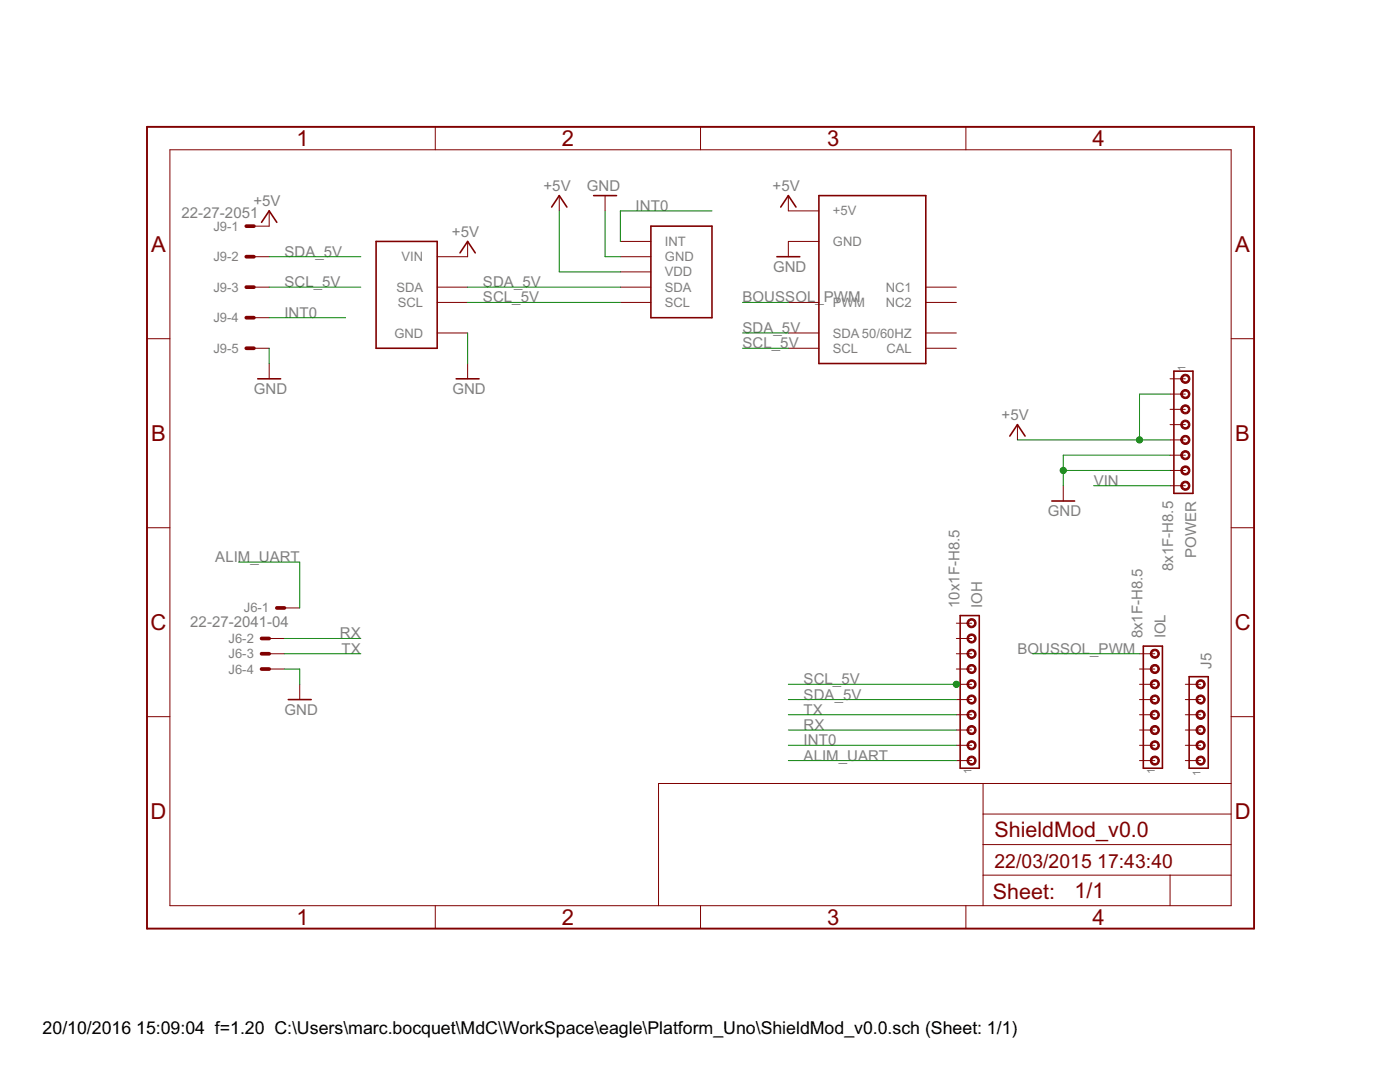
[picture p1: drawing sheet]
<?xml version="1.0" encoding="utf-8"?>
<!DOCTYPE eagle SYSTEM "eagle.dtd">
<eagle version="7.2.0">
<drawing>
<settings>
<setting alwaysvectorfont="no"/>
<setting verticaltext="up"/>
</settings>
<grid distance="0.1" unitdist="inch" unit="inch" style="lines" multiple="1" display="no" altdistance="0.01" altunitdist="inch" altunit="inch"/>
<schematic xreflabel="%F%N/%S.%C%R" xrefpart="/%S.%C%R">
<libraries>
<library name="supply1">
<symbols>
<symbol name="+5V">
<wire x1="1.27" y1="-1.905" x2="0" y2="0" width="0.254" layer="94"/>
<wire x1="0" y1="0" x2="-1.27" y2="-1.905" width="0.254" layer="94"/>
<text x="-2.54" y="-5.08" size="1.778" layer="96" rot="R90">&gt;VALUE</text>
<pin name="+5V" x="0" y="-2.54" visible="off" length="short" direction="sup" rot="R90"/>
</symbol>
<symbol name="GND">
<wire x1="-1.905" y1="0" x2="1.905" y2="0" width="0.254" layer="94"/>
<text x="-2.54" y="-2.54" size="1.778" layer="96">&gt;VALUE</text>
<pin name="GND" x="0" y="2.54" visible="off" length="short" direction="sup" rot="R270"/>
</symbol>
</symbols>
<devicesets>
<deviceset name="+5V" prefix="P+">
<gates>
<gate name="1" symbol="+5V" x="0" y="0"/>
</gates>
<devices>
<device name="">
<technologies>
<technology name=""/>
</technologies>
</device>
</devices>
</deviceset>
<deviceset name="GND" prefix="GND">
<gates>
<gate name="1" symbol="GND" x="0" y="0"/>
</gates>
<devices>
<device name="">
<technologies>
<technology name=""/>
</technologies>
</device>
</devices>
</deviceset>
</devicesets>
</library>
<library name="LibPerso">
<symbols>
<symbol name="MTA-1_8">
<wire x1="-8.89" y1="1.27" x2="-8.89" y2="-1.905" width="0.254" layer="94"/>
<wire x1="11.43" y1="-1.905" x2="-8.89" y2="-1.905" width="0.254" layer="94"/>
<wire x1="11.43" y1="-1.905" x2="11.43" y2="1.27" width="0.254" layer="94"/>
<wire x1="-8.89" y1="1.27" x2="11.43" y2="1.27" width="0.254" layer="94"/>
<circle x="-7.62" y="0" radius="0.635" width="0.254" layer="94"/>
<circle x="-5.08" y="0" radius="0.635" width="0.254" layer="94"/>
<circle x="-2.54" y="0" radius="0.635" width="0.254" layer="94"/>
<circle x="0" y="0" radius="0.635" width="0.254" layer="94"/>
<circle x="2.54" y="0" radius="0.635" width="0.254" layer="94"/>
<circle x="5.08" y="0" radius="0.635" width="0.254" layer="94"/>
<circle x="7.62" y="0" radius="0.635" width="0.254" layer="94"/>
<circle x="10.16" y="0" radius="0.635" width="0.254" layer="94"/>
<text x="12.7" y="0" size="1.778" layer="95">&gt;NAME</text>
<text x="12.7" y="-3.81" size="1.778" layer="96">&gt;VALUE</text>
<text x="-8.89" y="0" size="1.27" layer="95" rot="R180">1</text>
<pin name="1" x="-7.62" y="-2.54" visible="off" length="short" direction="pas" rot="R90"/>
<pin name="2" x="-5.08" y="-2.54" visible="off" length="short" direction="pas" rot="R90"/>
<pin name="3" x="-2.54" y="-2.54" visible="off" length="short" direction="pas" rot="R90"/>
<pin name="4" x="0" y="-2.54" visible="off" length="short" direction="pas" rot="R90"/>
<pin name="5" x="2.54" y="-2.54" visible="off" length="short" direction="pas" rot="R90"/>
<pin name="6" x="5.08" y="-2.54" visible="off" length="short" direction="pas" rot="R90"/>
<pin name="7" x="7.62" y="-2.54" visible="off" length="short" direction="pas" rot="R90"/>
<pin name="8" x="10.16" y="-2.54" visible="off" length="short" direction="pas" rot="R90"/>
</symbol>
<symbol name="MTA-1_10">
<wire x1="-11.43" y1="1.27" x2="-11.43" y2="-1.905" width="0.254" layer="94"/>
<wire x1="13.97" y1="-1.905" x2="-11.43" y2="-1.905" width="0.254" layer="94"/>
<wire x1="13.97" y1="-1.905" x2="13.97" y2="1.27" width="0.254" layer="94"/>
<wire x1="-11.43" y1="1.27" x2="13.97" y2="1.27" width="0.254" layer="94"/>
<circle x="-10.16" y="0" radius="0.635" width="0.254" layer="94"/>
<circle x="-7.62" y="0" radius="0.635" width="0.254" layer="94"/>
<circle x="-5.08" y="0" radius="0.635" width="0.254" layer="94"/>
<circle x="-2.54" y="0" radius="0.635" width="0.254" layer="94"/>
<circle x="0" y="0" radius="0.635" width="0.254" layer="94"/>
<circle x="2.54" y="0" radius="0.635" width="0.254" layer="94"/>
<circle x="5.08" y="0" radius="0.635" width="0.254" layer="94"/>
<circle x="7.62" y="0" radius="0.635" width="0.254" layer="94"/>
<circle x="10.16" y="0" radius="0.635" width="0.254" layer="94"/>
<circle x="12.7" y="0" radius="0.635" width="0.254" layer="94"/>
<text x="15.24" y="0" size="1.778" layer="95">&gt;NAME</text>
<text x="-11.43" y="0" size="1.27" layer="95" rot="R180">1</text>
<text x="15.24" y="-3.81" size="1.778" layer="96">&gt;VALUE</text>
<pin name="1" x="-10.16" y="-2.54" visible="off" length="short" direction="pas" rot="R90"/>
<pin name="2" x="-7.62" y="-2.54" visible="off" length="short" direction="pas" rot="R90"/>
<pin name="3" x="-5.08" y="-2.54" visible="off" length="short" direction="pas" rot="R90"/>
<pin name="4" x="-2.54" y="-2.54" visible="off" length="short" direction="pas" rot="R90"/>
<pin name="5" x="0" y="-2.54" visible="off" length="short" direction="pas" rot="R90"/>
<pin name="6" x="2.54" y="-2.54" visible="off" length="short" direction="pas" rot="R90"/>
<pin name="7" x="5.08" y="-2.54" visible="off" length="short" direction="pas" rot="R90"/>
<pin name="8" x="7.62" y="-2.54" visible="off" length="short" direction="pas" rot="R90"/>
<pin name="9" x="10.16" y="-2.54" visible="off" length="short" direction="pas" rot="R90"/>
<pin name="10" x="12.7" y="-2.54" visible="off" length="short" direction="pas" rot="R90"/>
</symbol>
<symbol name="MTA-1_6">
<wire x1="-6.35" y1="1.27" x2="-6.35" y2="-1.905" width="0.254" layer="94"/>
<wire x1="8.89" y1="-1.905" x2="-6.35" y2="-1.905" width="0.254" layer="94"/>
<wire x1="8.89" y1="-1.905" x2="8.89" y2="1.27" width="0.254" layer="94"/>
<wire x1="-6.35" y1="1.27" x2="8.89" y2="1.27" width="0.254" layer="94"/>
<circle x="-5.08" y="0" radius="0.635" width="0.254" layer="94"/>
<circle x="-2.54" y="0" radius="0.635" width="0.254" layer="94"/>
<circle x="0" y="0" radius="0.635" width="0.254" layer="94"/>
<circle x="2.54" y="0" radius="0.635" width="0.254" layer="94"/>
<circle x="5.08" y="0" radius="0.635" width="0.254" layer="94"/>
<circle x="7.62" y="0" radius="0.635" width="0.254" layer="94"/>
<text x="10.16" y="0" size="1.778" layer="95">&gt;NAME</text>
<text x="10.16" y="-3.81" size="1.778" layer="96">&gt;VALUE</text>
<text x="-7.62" y="-1.27" size="1.27" layer="95">1</text>
<pin name="1" x="-5.08" y="-2.54" visible="off" length="short" direction="pas" rot="R90"/>
<pin name="2" x="-2.54" y="-2.54" visible="off" length="short" direction="pas" rot="R90"/>
<pin name="3" x="0" y="-2.54" visible="off" length="short" direction="pas" rot="R90"/>
<pin name="4" x="2.54" y="-2.54" visible="off" length="short" direction="pas" rot="R90"/>
<pin name="5" x="5.08" y="-2.54" visible="off" length="short" direction="pas" rot="R90"/>
<pin name="6" x="7.62" y="-2.54" visible="off" length="short" direction="pas" rot="R90"/>
</symbol>
<symbol name="SRF10">
<pin name="VIN" x="5.08" y="15.24" visible="pin" length="middle" direction="pwr" rot="R180"/>
<pin name="GND" x="5.08" y="2.54" visible="pin" length="middle" direction="pwr" rot="R180"/>
<pin name="SDA" x="5.08" y="10.16" visible="pin" length="middle" rot="R180"/>
<pin name="SCL" x="5.08" y="7.62" visible="pin" length="middle" rot="R180"/>
<wire x1="0" y1="0" x2="-10.16" y2="0" width="0.254" layer="94"/>
<wire x1="-10.16" y1="0" x2="-10.16" y2="17.78" width="0.254" layer="94"/>
<wire x1="-10.16" y1="17.78" x2="0" y2="17.78" width="0.254" layer="94"/>
<wire x1="0" y1="17.78" x2="0" y2="0" width="0.254" layer="94"/>
</symbol>
<symbol name="MPU9150">
<pin name="SCL" x="-15.24" y="12.7" visible="pin" length="middle"/>
<pin name="SDA" x="-15.24" y="10.16" visible="pin" length="middle"/>
<pin name="VDD" x="-15.24" y="7.62" visible="pin" length="middle" direction="pwr"/>
<pin name="GND" x="-15.24" y="5.08" visible="pin" length="middle" direction="pwr"/>
<pin name="INT" x="-15.24" y="2.54" visible="pin" length="middle" direction="out"/>
<wire x1="-10.16" y1="0" x2="-10.16" y2="15.24" width="0.254" layer="94"/>
<wire x1="-10.16" y1="15.24" x2="0" y2="15.24" width="0.254" layer="94"/>
<wire x1="0" y1="15.24" x2="0" y2="0" width="0.254" layer="94"/>
<wire x1="0" y1="0" x2="-10.16" y2="0" width="0.254" layer="94"/>
</symbol>
<symbol name="CMPS03">
<pin name="+5V" x="-17.78" y="7.62" visible="pin" length="middle" direction="pwr"/>
<pin name="GND" x="-17.78" y="2.54" visible="pin" length="middle" direction="pwr"/>
<pin name="SDA" x="-17.78" y="-12.7" visible="pin" length="middle"/>
<pin name="SCL" x="-17.78" y="-15.24" visible="pin" length="middle"/>
<pin name="PWM" x="-17.78" y="-7.62" visible="pin" length="middle" direction="out"/>
<pin name="NC1" x="10.16" y="-5.08" visible="pin" length="middle" direction="nc" rot="R180"/>
<pin name="NC2" x="10.16" y="-7.62" visible="pin" length="middle" direction="nc" rot="R180"/>
<pin name="CAL" x="10.16" y="-15.24" visible="pin" length="middle" rot="R180"/>
<pin name="50/60HZ" x="10.16" y="-12.7" visible="pin" length="middle" rot="R180"/>
<wire x1="-12.7" y1="-17.78" x2="5.08" y2="-17.78" width="0.254" layer="94"/>
<wire x1="5.08" y1="-17.78" x2="5.08" y2="10.16" width="0.254" layer="94"/>
<wire x1="5.08" y1="10.16" x2="-12.7" y2="10.16" width="0.254" layer="94"/>
<wire x1="-12.7" y1="10.16" x2="-12.7" y2="-17.78" width="0.254" layer="94"/>
</symbol>
</symbols>
<devicesets>
<deviceset name="MTA08-100" prefix="J" uservalue="yes">
<gates>
<gate name="G$1" symbol="MTA-1_8" x="0" y="0"/>
</gates>
<devices>
<device name="" package="10X08MTA">
<connects>
<connect gate="G$1" pin="1" pad="1"/>
<connect gate="G$1" pin="2" pad="2"/>
<connect gate="G$1" pin="3" pad="3"/>
<connect gate="G$1" pin="4" pad="4"/>
<connect gate="G$1" pin="5" pad="5"/>
<connect gate="G$1" pin="6" pad="6"/>
<connect gate="G$1" pin="7" pad="7"/>
<connect gate="G$1" pin="8" pad="8"/>
</connects>
<technologies>
<technology name=""/>
</technologies>
</device>
</devices>
</deviceset>
<deviceset name="MTA10-100" prefix="J" uservalue="yes">
<gates>
<gate name="G$3" symbol="MTA-1_10" x="0" y="0"/>
</gates>
<devices>
<device name="" package="10X10MTA">
<connects>
<connect gate="G$3" pin="1" pad="1"/>
<connect gate="G$3" pin="10" pad="10"/>
<connect gate="G$3" pin="2" pad="2"/>
<connect gate="G$3" pin="3" pad="3"/>
<connect gate="G$3" pin="4" pad="4"/>
<connect gate="G$3" pin="5" pad="5"/>
<connect gate="G$3" pin="6" pad="6"/>
<connect gate="G$3" pin="7" pad="7"/>
<connect gate="G$3" pin="8" pad="8"/>
<connect gate="G$3" pin="9" pad="9"/>
</connects>
<technologies>
<technology name=""/>
</technologies>
</device>
</devices>
</deviceset>
<deviceset name="MTA06-100" prefix="J" uservalue="yes">
<gates>
<gate name="G$1" symbol="MTA-1_6" x="0" y="0"/>
</gates>
<devices>
<device name="" package="10X06MTA">
<connects>
<connect gate="G$1" pin="1" pad="6"/>
<connect gate="G$1" pin="2" pad="5"/>
<connect gate="G$1" pin="3" pad="4"/>
<connect gate="G$1" pin="4" pad="3"/>
<connect gate="G$1" pin="5" pad="2"/>
<connect gate="G$1" pin="6" pad="1"/>
</connects>
<technologies>
<technology name=""/>
</technologies>
</device>
</devices>
</deviceset>
<deviceset name="SRF10">
<gates>
<gate name="G$1" symbol="SRF10" x="0" y="0"/>
</gates>
<devices>
<device name="" package="SRF10">
<connects>
<connect gate="G$1" pin="GND" pad="P$1"/>
<connect gate="G$1" pin="SCL" pad="P$2"/>
<connect gate="G$1" pin="SDA" pad="P$3"/>
<connect gate="G$1" pin="VIN" pad="P$4"/>
</connects>
<technologies>
<technology name=""/>
</technologies>
</device>
</devices>
</deviceset>
<deviceset name="MPU9150">
<gates>
<gate name="G$1" symbol="MPU9150" x="0" y="0"/>
</gates>
<devices>
<device name="" package="MPU9150">
<connects>
<connect gate="G$1" pin="GND" pad="P$2"/>
<connect gate="G$1" pin="INT" pad="P$1"/>
<connect gate="G$1" pin="SCL" pad="P$5"/>
<connect gate="G$1" pin="SDA" pad="P$4"/>
<connect gate="G$1" pin="VDD" pad="P$3"/>
</connects>
<technologies>
<technology name=""/>
</technologies>
</device>
</devices>
</deviceset>
<deviceset name="CMPS03">
<gates>
<gate name="G$1" symbol="CMPS03" x="12.7" y="17.78"/>
</gates>
<devices>
<device name="" package="CMPS03">
<connects>
<connect gate="G$1" pin="+5V" pad="P$1"/>
<connect gate="G$1" pin="50/60HZ" pad="P$7"/>
<connect gate="G$1" pin="CAL" pad="P$6"/>
<connect gate="G$1" pin="GND" pad="P$9"/>
<connect gate="G$1" pin="NC1" pad="P$5"/>
<connect gate="G$1" pin="NC2" pad="P$8"/>
<connect gate="G$1" pin="PWM" pad="P$4"/>
<connect gate="G$1" pin="SCL" pad="P$2"/>
<connect gate="G$1" pin="SDA" pad="P$3"/>
</connects>
<technologies>
<technology name=""/>
</technologies>
</device>
</devices>
</deviceset>
</devicesets>
</library>
<library name="frames">
<symbols>
<symbol name="A5L-LOC">
<wire x1="85.09" y1="3.81" x2="85.09" y2="24.13" width="0.1016" layer="94"/>
<wire x1="85.09" y1="24.13" x2="139.065" y2="24.13" width="0.1016" layer="94"/>
<wire x1="139.065" y1="24.13" x2="180.34" y2="24.13" width="0.1016" layer="94"/>
<wire x1="170.18" y1="3.81" x2="170.18" y2="8.89" width="0.1016" layer="94"/>
<wire x1="170.18" y1="8.89" x2="180.34" y2="8.89" width="0.1016" layer="94"/>
<wire x1="170.18" y1="8.89" x2="139.065" y2="8.89" width="0.1016" layer="94"/>
<wire x1="139.065" y1="8.89" x2="139.065" y2="3.81" width="0.1016" layer="94"/>
<wire x1="139.065" y1="8.89" x2="139.065" y2="13.97" width="0.1016" layer="94"/>
<wire x1="139.065" y1="13.97" x2="180.34" y2="13.97" width="0.1016" layer="94"/>
<wire x1="139.065" y1="13.97" x2="139.065" y2="19.05" width="0.1016" layer="94"/>
<wire x1="139.065" y1="19.05" x2="180.34" y2="19.05" width="0.1016" layer="94"/>
<wire x1="139.065" y1="19.05" x2="139.065" y2="24.13" width="0.1016" layer="94"/>
<text x="140.97" y="15.24" size="2.54" layer="94">&gt;DRAWING_NAME</text>
<text x="140.97" y="10.16" size="2.286" layer="94">&gt;LAST_DATE_TIME</text>
<text x="154.305" y="5.08" size="2.54" layer="94">&gt;SHEET</text>
<text x="140.716" y="4.953" size="2.54" layer="94">Sheet:</text>
<frame x1="0" y1="0" x2="184.15" y2="133.35" columns="4" rows="4" layer="94"/>
</symbol>
</symbols>
<devicesets>
<deviceset name="A5L-LOC" prefix="FRAME" uservalue="yes">
<gates>
<gate name="G$1" symbol="A5L-LOC" x="0" y="0"/>
</gates>
<devices>
<device name="">
<technologies>
<technology name=""/>
</technologies>
</device>
</devices>
</deviceset>
</devicesets>
</library>
<library name="con-molex">
<symbols>
<symbol name="MV">
<wire x1="1.27" y1="0" x2="0" y2="0" width="0.6096" layer="94"/>
<text x="2.54" y="-0.762" size="1.524" layer="95">&gt;NAME</text>
<text x="-0.762" y="1.397" size="1.778" layer="96">&gt;VALUE</text>
<pin name="S" x="-2.54" y="0" visible="off" length="short" direction="pas"/>
</symbol>
<symbol name="M">
<wire x1="1.27" y1="0" x2="0" y2="0" width="0.6096" layer="94"/>
<text x="2.54" y="-0.762" size="1.524" layer="95">&gt;NAME</text>
<pin name="S" x="-2.54" y="0" visible="off" length="short" direction="pas"/>
</symbol>
</symbols>
<devicesets>
<deviceset name="22-?-05" prefix="J">
<gates>
<gate name="-1" symbol="MV" x="0" y="10.16" addlevel="always" swaplevel="1"/>
<gate name="-2" symbol="M" x="0" y="5.08" addlevel="always" swaplevel="1"/>
<gate name="-3" symbol="M" x="0" y="0" addlevel="always" swaplevel="1"/>
<gate name="-4" symbol="M" x="0" y="-5.08" addlevel="always" swaplevel="1"/>
<gate name="-5" symbol="M" x="0" y="-10.16" addlevel="always" swaplevel="1"/>
</gates>
<devices>
<device name="05-7058" package="7395-05">
<connects>
<connect gate="-1" pin="S" pad="1"/>
<connect gate="-2" pin="S" pad="2"/>
<connect gate="-3" pin="S" pad="3"/>
<connect gate="-4" pin="S" pad="4"/>
<connect gate="-5" pin="S" pad="5"/>
</connects>
<technologies>
<technology name="">
<attribute name="MF" value="" constant="no"/>
<attribute name="MPN" value="" constant="no"/>
<attribute name="OC_FARNELL" value="unknown" constant="no"/>
<attribute name="OC_NEWARK" value="unknown" constant="no"/>
</technology>
</technologies>
</device>
<device name="27-2051" package="6410-05">
<connects>
<connect gate="-1" pin="S" pad="1"/>
<connect gate="-2" pin="S" pad="2"/>
<connect gate="-3" pin="S" pad="3"/>
<connect gate="-4" pin="S" pad="4"/>
<connect gate="-5" pin="S" pad="5"/>
</connects>
<technologies>
<technology name="">
<attribute name="MF" value="" constant="no"/>
<attribute name="MPN" value="" constant="no"/>
<attribute name="OC_FARNELL" value="unknown" constant="no"/>
<attribute name="OC_NEWARK" value="unknown" constant="no"/>
</technology>
</technologies>
</device>
</devices>
</deviceset>
<deviceset name="22-?-04" prefix="J">
<gates>
<gate name="-1" symbol="MV" x="0" y="5.08" addlevel="always" swaplevel="1"/>
<gate name="-2" symbol="M" x="0" y="0" addlevel="always" swaplevel="1"/>
<gate name="-3" symbol="M" x="0" y="-5.08" addlevel="always" swaplevel="1"/>
<gate name="-4" symbol="M" x="0" y="-10.16" addlevel="always" swaplevel="1"/>
</gates>
<devices>
<device name="05-7048" package="7395-04">
<connects>
<connect gate="-1" pin="S" pad="1"/>
<connect gate="-2" pin="S" pad="2"/>
<connect gate="-3" pin="S" pad="3"/>
<connect gate="-4" pin="S" pad="4"/>
</connects>
<technologies>
<technology name="">
<attribute name="MF" value="" constant="no"/>
<attribute name="MPN" value="" constant="no"/>
<attribute name="OC_FARNELL" value="unknown" constant="no"/>
<attribute name="OC_NEWARK" value="unknown" constant="no"/>
</technology>
</technologies>
</device>
<device name="27-2041" package="6410-04">
<connects>
<connect gate="-1" pin="S" pad="1"/>
<connect gate="-2" pin="S" pad="2"/>
<connect gate="-3" pin="S" pad="3"/>
<connect gate="-4" pin="S" pad="4"/>
</connects>
<technologies>
<technology name="">
<attribute name="MF" value="" constant="no"/>
<attribute name="MPN" value="" constant="no"/>
<attribute name="OC_FARNELL" value="unknown" constant="no"/>
<attribute name="OC_NEWARK" value="unknown" constant="no"/>
</technology>
</technologies>
</device>
</devices>
</deviceset>
</devicesets>
</library>
</libraries>
<attributes>
</attributes>
<variantdefs>
</variantdefs>
<classes>
<class number="0" name="default" width="0.254" drill="0">
<clearance class="0" value="0.254"/>
</class>
<class number="1" name="power" width="0.6096" drill="0.6096">
<clearance class="1" value="0.254"/>
</class>
<class number="2" name="gnd" width="0.3048" drill="0.5588">
<clearance class="2" value="0.254"/>
</class>
<class number="3" name="usbvcc" width="0.508" drill="0.6096">
<clearance class="3" value="0.254"/>
</class>
<class number="4" name="aref" width="0.4064" drill="0.6096">
<clearance class="4" value="0.254"/>
</class>
</classes>
<parts>
<part name="IOL" library="LibPerso" deviceset="MTA08-100" device="" value="8x1F-H8.5">
<attribute name="OC_FARNELL" value="1593463"/>
</part>
<part name="IOH" library="LibPerso" deviceset="MTA10-100" device="" value="10x1F-H8.5">
<attribute name="OC_FARNELL" value="1593464"/>
</part>
<part name="GND5" library="supply1" deviceset="GND" device=""/>
<part name="P+4" library="supply1" deviceset="+5V" device=""/>
<part name="POWER" library="LibPerso" deviceset="MTA08-100" device="" value="8x1F-H8.5">
<attribute name="OC_FARNELL" value="1593463"/>
</part>
<part name="J5" library="LibPerso" deviceset="MTA06-100" device="">
<attribute name="OC_FARNELL" value="1593462"/>
</part>
<part name="J9" library="con-molex" deviceset="22-?-05" device="27-2051" value="22-27-2051"/>
<part name="GND3" library="supply1" deviceset="GND" device=""/>
<part name="U$1" library="LibPerso" deviceset="SRF10" device=""/>
<part name="GND2" library="supply1" deviceset="GND" device=""/>
<part name="U$2" library="LibPerso" deviceset="MPU9150" device=""/>
<part name="GND6" library="supply1" deviceset="GND" device=""/>
<part name="U$6" library="LibPerso" deviceset="CMPS03" device=""/>
<part name="GND7" library="supply1" deviceset="GND" device=""/>
<part name="GND18" library="supply1" deviceset="GND" device=""/>
<part name="J6" library="con-molex" deviceset="22-?-04" device="27-2041"/>
<part name="P+1" library="supply1" deviceset="+5V" device=""/>
<part name="P+2" library="supply1" deviceset="+5V" device=""/>
<part name="P+3" library="supply1" deviceset="+5V" device=""/>
<part name="P+5" library="supply1" deviceset="+5V" device=""/>
<part name="FRAME2" library="frames" deviceset="A5L-LOC" device=""/>
</parts>
<sheets>
<sheet>
<plain>
</plain>
<instances>
<instance part="IOL" gate="G$1" x="167.64" y="35.56" rot="MR90">
<attribute name="OC_FARNELL" x="167.64" y="35.56" size="1.778" layer="96" rot="MR90" display="off"/>
</instance>
<instance part="IOH" gate="G$3" x="137.16" y="38.1" rot="MR90">
<attribute name="OC_FARNELL" x="137.16" y="38.1" size="1.778" layer="96" rot="MR90" display="off"/>
</instance>
<instance part="GND5" gate="1" x="152.4" y="71.12"/>
<instance part="P+4" gate="1" x="144.78" y="83.82" smashed="yes">
<attribute name="VALUE" x="146.685" y="86.36" size="1.778" layer="96" rot="R180"/>
</instance>
<instance part="POWER" gate="G$1" x="172.72" y="83.82" rot="R270">
<attribute name="OC_FARNELL" x="172.72" y="83.82" size="1.778" layer="96" rot="R270" display="off"/>
</instance>
<instance part="J5" gate="G$1" x="175.26" y="33.02" rot="MR90">
<attribute name="OC_FARNELL" x="175.26" y="33.02" size="1.778" layer="96" rot="MR90" display="off"/>
</instance>
<instance part="J9" gate="-1" x="17.78" y="116.84" rot="MR0"/>
<instance part="J9" gate="-2" x="17.78" y="111.76" rot="MR0"/>
<instance part="J9" gate="-3" x="17.78" y="106.68" rot="MR0"/>
<instance part="J9" gate="-4" x="17.78" y="101.6" rot="MR0"/>
<instance part="J9" gate="-5" x="17.78" y="96.52" rot="MR0"/>
<instance part="GND3" gate="1" x="20.32" y="91.44"/>
<instance part="U$1" gate="G$1" x="48.26" y="96.52"/>
<instance part="GND2" gate="1" x="53.34" y="91.44"/>
<instance part="U$2" gate="G$1" x="93.98" y="116.84" rot="MR180"/>
<instance part="GND6" gate="1" x="76.2" y="121.92" rot="R180"/>
<instance part="U$6" gate="G$1" x="124.46" y="111.76"/>
<instance part="GND7" gate="1" x="106.68" y="111.76"/>
<instance part="GND18" gate="1" x="25.4" y="38.1"/>
<instance part="J6" gate="-1" x="22.86" y="53.34" rot="R180"/>
<instance part="J6" gate="-2" x="20.32" y="48.26" rot="MR0"/>
<instance part="J6" gate="-3" x="20.32" y="45.72" rot="MR0"/>
<instance part="J6" gate="-4" x="20.32" y="43.18" rot="R180"/>
<instance part="P+1" gate="1" x="106.68" y="121.92" smashed="yes">
<attribute name="VALUE" x="108.585" y="124.46" size="1.778" layer="96" rot="R180"/>
</instance>
<instance part="P+2" gate="1" x="68.58" y="121.92" smashed="yes">
<attribute name="VALUE" x="70.485" y="124.46" size="1.778" layer="96" rot="R180"/>
</instance>
<instance part="P+3" gate="1" x="53.34" y="114.3" smashed="yes">
<attribute name="VALUE" x="55.245" y="116.84" size="1.778" layer="96" rot="R180"/>
</instance>
<instance part="P+5" gate="1" x="20.32" y="119.38" smashed="yes">
<attribute name="VALUE" x="22.225" y="121.92" size="1.778" layer="96" rot="R180"/>
</instance>
<instance part="FRAME2" gate="G$1" x="0" y="0"/>
</instances>
<busses>
</busses>
<nets>
<net name="+5V" class="0">
<segment>
<wire x1="170.18" y1="81.28" x2="165.1" y2="81.28" width="0.1524" layer="91"/>
<wire x1="165.1" y1="81.28" x2="144.78" y2="81.28" width="0.1524" layer="91"/>
<wire x1="170.18" y1="88.9" x2="165.1" y2="88.9" width="0.1524" layer="91"/>
<wire x1="165.1" y1="88.9" x2="165.1" y2="81.28" width="0.1524" layer="91"/>
<junction x="165.1" y="81.28"/>
<pinref part="P+4" gate="1" pin="+5V"/>
<pinref part="POWER" gate="G$1" pin="5"/>
<pinref part="POWER" gate="G$1" pin="2"/>
</segment>
<segment>
<pinref part="U$6" gate="G$1" pin="+5V"/>
<pinref part="P+1" gate="1" pin="+5V"/>
</segment>
<segment>
<pinref part="U$2" gate="G$1" pin="VDD"/>
<wire x1="78.74" y1="109.22" x2="68.58" y2="109.22" width="0.1524" layer="91"/>
<wire x1="68.58" y1="109.22" x2="68.58" y2="119.38" width="0.1524" layer="91"/>
<pinref part="P+2" gate="1" pin="+5V"/>
</segment>
<segment>
<pinref part="U$1" gate="G$1" pin="VIN"/>
<pinref part="P+3" gate="1" pin="+5V"/>
</segment>
<segment>
<pinref part="J9" gate="-1" pin="S"/>
<pinref part="P+5" gate="1" pin="+5V"/>
</segment>
</net>
<net name="GND" class="0">
<segment>
<wire x1="152.4" y1="78.74" x2="152.4" y2="76.2" width="0.1524" layer="91"/>
<wire x1="152.4" y1="76.2" x2="152.4" y2="73.66" width="0.1524" layer="91"/>
<wire x1="170.18" y1="78.74" x2="152.4" y2="78.74" width="0.1524" layer="91"/>
<wire x1="170.18" y1="76.2" x2="152.4" y2="76.2" width="0.1524" layer="91"/>
<junction x="152.4" y="76.2"/>
<pinref part="GND5" gate="1" pin="GND"/>
<pinref part="POWER" gate="G$1" pin="6"/>
<pinref part="POWER" gate="G$1" pin="7"/>
</segment>
<segment>
<pinref part="J9" gate="-5" pin="S"/>
<pinref part="GND3" gate="1" pin="GND"/>
<wire x1="20.32" y1="93.98" x2="20.32" y2="96.52" width="0.1524" layer="91"/>
</segment>
<segment>
<pinref part="U$1" gate="G$1" pin="GND"/>
<pinref part="GND2" gate="1" pin="GND"/>
<wire x1="53.34" y1="93.98" x2="53.34" y2="99.06" width="0.1524" layer="91"/>
</segment>
<segment>
<pinref part="U$2" gate="G$1" pin="GND"/>
<pinref part="GND6" gate="1" pin="GND"/>
<wire x1="78.74" y1="111.76" x2="76.2" y2="111.76" width="0.1524" layer="91"/>
<wire x1="76.2" y1="111.76" x2="76.2" y2="119.38" width="0.1524" layer="91"/>
</segment>
<segment>
<pinref part="U$6" gate="G$1" pin="GND"/>
<pinref part="GND7" gate="1" pin="GND"/>
</segment>
<segment>
<wire x1="22.86" y1="43.18" x2="25.4" y2="43.18" width="0.1524" layer="91"/>
<wire x1="25.4" y1="40.64" x2="25.4" y2="43.18" width="0.1524" layer="91"/>
<pinref part="GND18" gate="1" pin="GND"/>
<pinref part="J6" gate="-4" pin="S"/>
</segment>
</net>
<net name="VIN" class="0">
<segment>
<wire x1="157.48" y1="73.66" x2="170.18" y2="73.66" width="0.1524" layer="91"/>
<label x="157.48" y="73.66" size="1.778" layer="95"/>
<pinref part="POWER" gate="G$1" pin="8"/>
</segment>
</net>
<net name="INT0" class="0">
<segment>
<pinref part="IOH" gate="G$3" pin="2"/>
<label x="109.22" y="30.48" size="1.778" layer="95"/>
<wire x1="106.68" y1="30.48" x2="134.62" y2="30.48" width="0.1524" layer="91"/>
</segment>
<segment>
<pinref part="J9" gate="-4" pin="S"/>
<wire x1="20.32" y1="101.6" x2="33.02" y2="101.6" width="0.1524" layer="91"/>
<label x="22.86" y="101.6" size="1.778" layer="95"/>
</segment>
<segment>
<pinref part="U$2" gate="G$1" pin="INT"/>
<wire x1="78.74" y1="114.3" x2="78.74" y2="119.38" width="0.1524" layer="91"/>
<wire x1="78.74" y1="119.38" x2="93.98" y2="119.38" width="0.1524" layer="91"/>
<label x="81.28" y="119.38" size="1.778" layer="95"/>
</segment>
</net>
<net name="BOUSSOL_PWM" class="0">
<segment>
<pinref part="U$6" gate="G$1" pin="PWM"/>
<wire x1="106.68" y1="104.14" x2="99.06" y2="104.14" width="0.1524" layer="91"/>
<label x="99.06" y="104.14" size="1.778" layer="95"/>
</segment>
<segment>
<wire x1="147.32" y1="45.72" x2="165.1" y2="45.72" width="0.1524" layer="91"/>
<label x="144.78" y="45.72" size="1.778" layer="95"/>
<pinref part="IOL" gate="G$1" pin="8"/>
</segment>
</net>
<net name="SDA_5V" class="0">
<segment>
<pinref part="U$1" gate="G$1" pin="SDA"/>
<wire x1="53.34" y1="106.68" x2="78.74" y2="106.68" width="0.1524" layer="91"/>
<label x="55.88" y="106.68" size="1.778" layer="95"/>
<pinref part="U$2" gate="G$1" pin="SDA"/>
</segment>
<segment>
<pinref part="U$6" gate="G$1" pin="SDA"/>
<wire x1="106.68" y1="99.06" x2="99.06" y2="99.06" width="0.1524" layer="91"/>
<label x="99.06" y="99.06" size="1.778" layer="95"/>
</segment>
<segment>
<pinref part="J9" gate="-2" pin="S"/>
<wire x1="20.32" y1="111.76" x2="35.56" y2="111.76" width="0.1524" layer="91"/>
<label x="22.86" y="111.76" size="1.778" layer="95"/>
</segment>
<segment>
<pinref part="IOH" gate="G$3" pin="5"/>
<label x="109.22" y="38.1" size="1.778" layer="95"/>
<wire x1="106.68" y1="38.1" x2="134.62" y2="38.1" width="0.1524" layer="91"/>
</segment>
</net>
<net name="SCL_5V" class="0">
<segment>
<pinref part="U$1" gate="G$1" pin="SCL"/>
<wire x1="53.34" y1="104.14" x2="78.74" y2="104.14" width="0.1524" layer="91"/>
<label x="55.88" y="104.14" size="1.778" layer="95"/>
<pinref part="U$2" gate="G$1" pin="SCL"/>
</segment>
<segment>
<pinref part="U$6" gate="G$1" pin="SCL"/>
<wire x1="106.68" y1="96.52" x2="99.06" y2="96.52" width="0.1524" layer="91"/>
<label x="99.06" y="96.52" size="1.778" layer="95"/>
</segment>
<segment>
<pinref part="J9" gate="-3" pin="S"/>
<label x="22.86" y="106.68" size="1.778" layer="95"/>
<wire x1="35.56" y1="106.68" x2="20.32" y2="106.68" width="0.1524" layer="91"/>
</segment>
<segment>
<pinref part="IOH" gate="G$3" pin="6"/>
<label x="109.22" y="40.64" size="1.778" layer="95"/>
<wire x1="106.68" y1="40.64" x2="134.62" y2="40.64" width="0.1524" layer="91"/>
<junction x="134.62" y="40.64"/>
</segment>
</net>
<net name="RX" class="0">
<segment>
<wire x1="35.56" y1="48.26" x2="22.86" y2="48.26" width="0.1524" layer="91"/>
<pinref part="J6" gate="-2" pin="S"/>
<label x="35.56" y="48.26" size="1.778" layer="95" rot="MR0"/>
</segment>
<segment>
<pinref part="IOH" gate="G$3" pin="3"/>
<label x="109.22" y="33.02" size="1.778" layer="95"/>
<wire x1="106.68" y1="33.02" x2="134.62" y2="33.02" width="0.1524" layer="91"/>
</segment>
</net>
<net name="TX" class="0">
<segment>
<wire x1="35.56" y1="45.72" x2="22.86" y2="45.72" width="0.1524" layer="91"/>
<pinref part="J6" gate="-3" pin="S"/>
<label x="35.56" y="45.72" size="1.778" layer="95" rot="MR0"/>
</segment>
<segment>
<pinref part="IOH" gate="G$3" pin="4"/>
<label x="109.22" y="35.56" size="1.778" layer="95"/>
<wire x1="106.68" y1="35.56" x2="134.62" y2="35.56" width="0.1524" layer="91"/>
</segment>
</net>
<net name="ALIM_UART" class="0">
<segment>
<pinref part="J6" gate="-1" pin="S"/>
<label x="25.4" y="60.96" size="1.778" layer="95" rot="MR0"/>
<wire x1="25.4" y1="53.34" x2="25.4" y2="60.96" width="0.1524" layer="91"/>
<wire x1="25.4" y1="60.96" x2="15.24" y2="60.96" width="0.1524" layer="91"/>
</segment>
<segment>
<pinref part="IOH" gate="G$3" pin="1"/>
<label x="109.22" y="27.94" size="1.778" layer="95"/>
<wire x1="106.68" y1="27.94" x2="134.62" y2="27.94" width="0.1524" layer="91"/>
</segment>
</net>
</nets>
</sheet>
</sheets>
</schematic>
</drawing>
</eagle>
